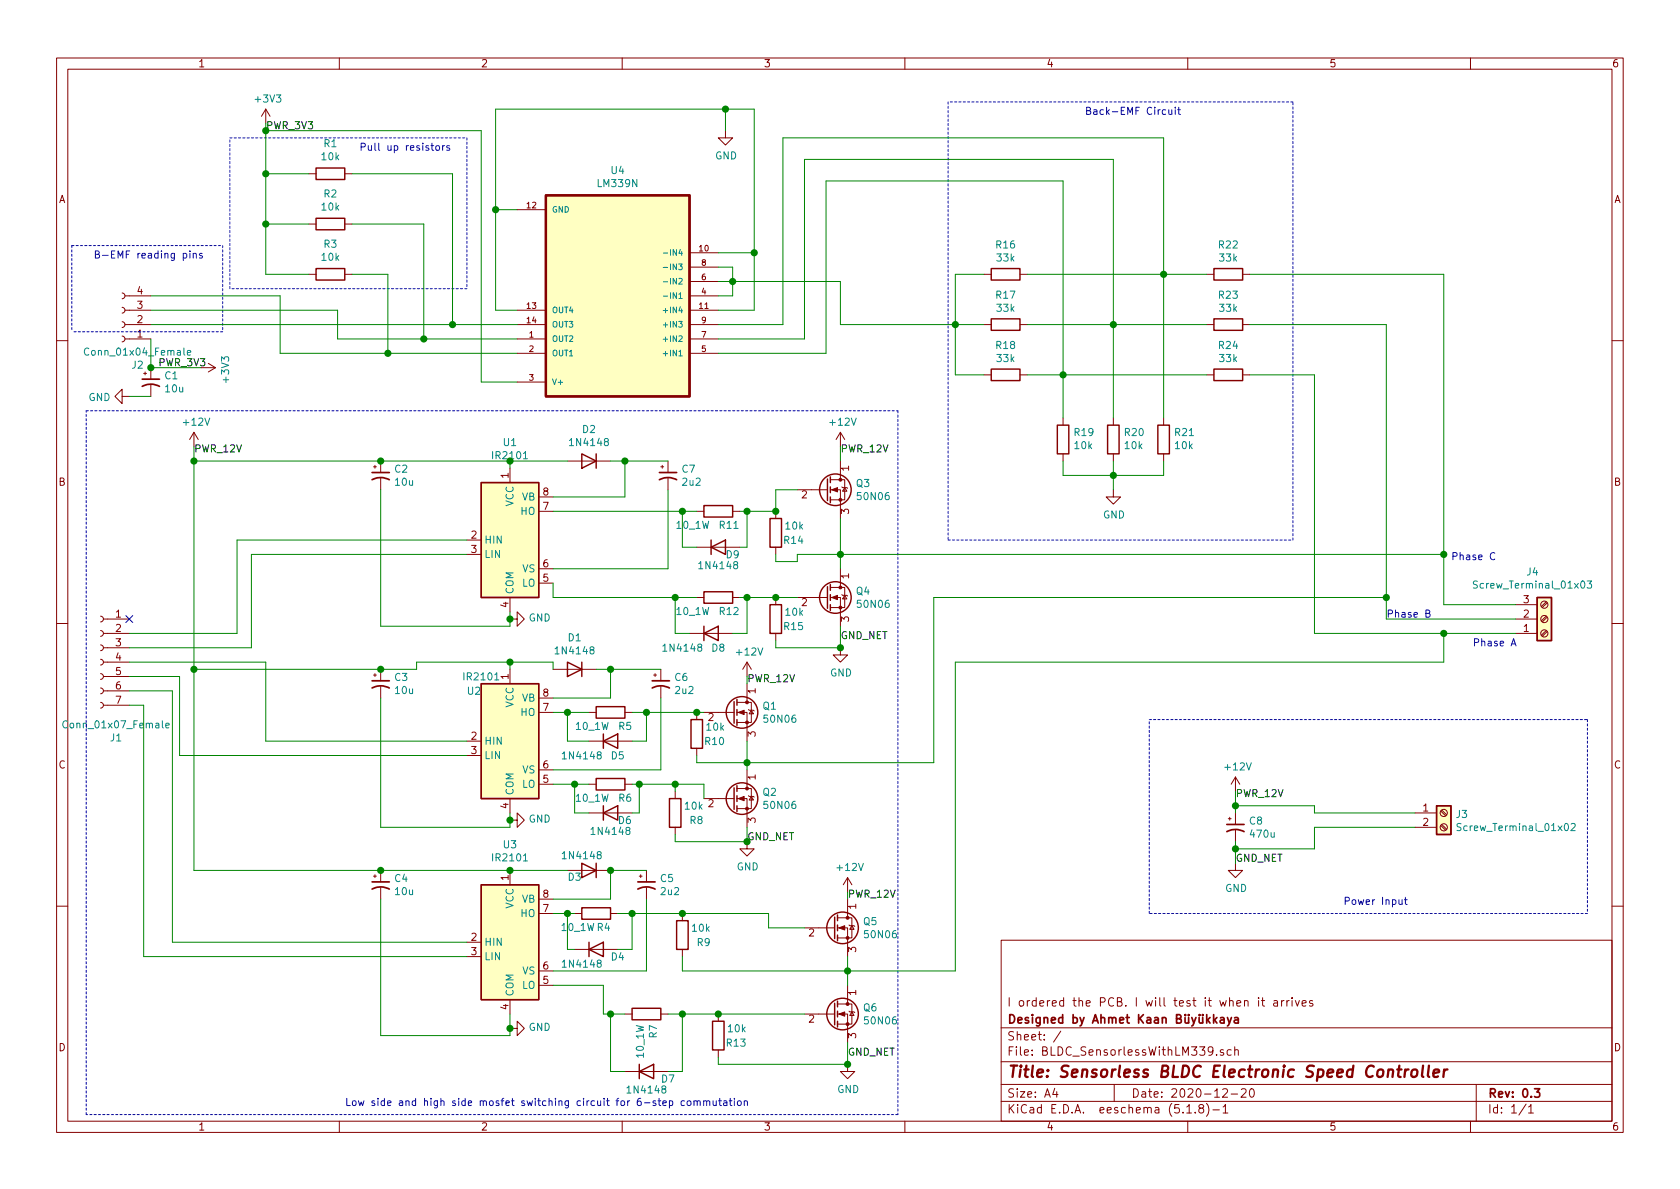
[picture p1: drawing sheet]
EESchema Schematic File Version 4
EELAYER 30 0
EELAYER END
$Descr A4 11693 8268
encoding utf-8
Sheet 1 1
Title "Sensorless BLDC Electronic Speed Controller "
Date "2020-12-20"
Rev "0.3"
Comp "Designed by Ahmet Kaan Büyükkaya"
Comment1 "I ordered the PCB. I will test it when it arrives"
Comment2 ""
Comment3 ""
Comment4 ""
$EndDescr
$Comp
L LM339N:LM339N U4
U 1 1
P 4300 2050
F 0 "U4" H 4300 1180 50  0000 C CNN
F 1 "LM339N" H 4300 1271 50  0000 C CNN
F 2 "DIP794W45P254L1969H508Q14" H 4300 2050 50  0001 L BNN
F 3 "" H 4300 2050 50  0001 L BNN
	1    4300 2050
	-1   0    0    1   
$EndComp
$Comp
L Connector:Screw_Terminal_01x03 J4
U 1 1
P 10750 4300
F 0 "J4" H 10668 3975 50  0000 C CNN
F 1 "Screw_Terminal_01x03" H 10668 4066 50  0000 C CNN
F 2 "TerminalBlock:TerminalBlock_bornier-3_P5.08mm" H 10750 4300 50  0001 C CNN
F 3 "~" H 10750 4300 50  0001 C CNN
	1    10750 4300
	1    0    0    1   
$EndComp
$Comp
L Device:R R22
U 1 1
P 8550 1900
F 0 "R22" V 8343 1900 50  0000 C CNN
F 1 "33k" V 8434 1900 50  0000 C CNN
F 2 "Resistor_SMD:R_0805_2012Metric_Pad1.20x1.40mm_HandSolder" V 8480 1900 50  0001 C CNN
F 3 "~" H 8550 1900 50  0001 C CNN
	1    8550 1900
	0    1    1    0   
$EndComp
$Comp
L Device:R R23
U 1 1
P 8550 2250
F 0 "R23" V 8343 2250 50  0000 C CNN
F 1 "33k" V 8434 2250 50  0000 C CNN
F 2 "Resistor_SMD:R_0805_2012Metric_Pad1.20x1.40mm_HandSolder" V 8480 2250 50  0001 C CNN
F 3 "~" H 8550 2250 50  0001 C CNN
	1    8550 2250
	0    1    1    0   
$EndComp
$Comp
L Device:R R24
U 1 1
P 8550 2600
F 0 "R24" V 8343 2600 50  0000 C CNN
F 1 "33k" V 8434 2600 50  0000 C CNN
F 2 "Resistor_SMD:R_0805_2012Metric_Pad1.20x1.40mm_HandSolder" V 8480 2600 50  0001 C CNN
F 3 "~" H 8550 2600 50  0001 C CNN
	1    8550 2600
	0    1    1    0   
$EndComp
$Comp
L Device:R R21
U 1 1
P 8100 3050
F 0 "R21" H 8030 3004 50  0000 R CNN
F 1 "10k" H 8030 3095 50  0000 R CNN
F 2 "Resistor_SMD:R_0805_2012Metric_Pad1.20x1.40mm_HandSolder" V 8030 3050 50  0001 C CNN
F 3 "~" H 8100 3050 50  0001 C CNN
	1    8100 3050
	-1   0    0    1   
$EndComp
$Comp
L Device:R R20
U 1 1
P 7750 3050
F 0 "R20" H 7680 3004 50  0000 R CNN
F 1 "10k" H 7680 3095 50  0000 R CNN
F 2 "Resistor_SMD:R_0805_2012Metric_Pad1.20x1.40mm_HandSolder" V 7680 3050 50  0001 C CNN
F 3 "~" H 7750 3050 50  0001 C CNN
	1    7750 3050
	-1   0    0    1   
$EndComp
$Comp
L Device:R R19
U 1 1
P 7400 3050
F 0 "R19" H 7330 3004 50  0000 R CNN
F 1 "10k" H 7330 3095 50  0000 R CNN
F 2 "Resistor_SMD:R_0805_2012Metric_Pad1.20x1.40mm_HandSolder" V 7330 3050 50  0001 C CNN
F 3 "~" H 7400 3050 50  0001 C CNN
	1    7400 3050
	-1   0    0    1   
$EndComp
$Comp
L Device:R R18
U 1 1
P 7000 2600
F 0 "R18" V 6793 2600 50  0000 C CNN
F 1 "33k" V 6884 2600 50  0000 C CNN
F 2 "Resistor_SMD:R_0805_2012Metric_Pad1.20x1.40mm_HandSolder" V 6930 2600 50  0001 C CNN
F 3 "~" H 7000 2600 50  0001 C CNN
	1    7000 2600
	0    1    1    0   
$EndComp
$Comp
L Device:R R17
U 1 1
P 7000 2250
F 0 "R17" V 6793 2250 50  0000 C CNN
F 1 "33k" V 6884 2250 50  0000 C CNN
F 2 "Resistor_SMD:R_0805_2012Metric_Pad1.20x1.40mm_HandSolder" V 6930 2250 50  0001 C CNN
F 3 "~" H 7000 2250 50  0001 C CNN
	1    7000 2250
	0    1    1    0   
$EndComp
$Comp
L Device:R R16
U 1 1
P 7000 1900
F 0 "R16" V 6793 1900 50  0000 C CNN
F 1 "33k" V 6884 1900 50  0000 C CNN
F 2 "Resistor_SMD:R_0805_2012Metric_Pad1.20x1.40mm_HandSolder" V 6930 1900 50  0001 C CNN
F 3 "~" H 7000 1900 50  0001 C CNN
	1    7000 1900
	0    1    1    0   
$EndComp
$Comp
L power:GND #PWR015
U 1 1
P 7750 3400
F 0 "#PWR015" H 7750 3150 50  0001 C CNN
F 1 "GND" H 7755 3227 50  0000 C CNN
F 2 "" H 7750 3400 50  0001 C CNN
F 3 "" H 7750 3400 50  0001 C CNN
	1    7750 3400
	1    0    0    -1  
$EndComp
Wire Wire Line
	7400 3200 7400 3300
Wire Wire Line
	7400 3300 7750 3300
Wire Wire Line
	7750 3300 7750 3400
Wire Wire Line
	8100 3200 8100 3300
Wire Wire Line
	8100 3300 7750 3300
Connection ~ 7750 3300
Wire Wire Line
	7750 3200 7750 3300
Wire Wire Line
	7400 2900 7400 2600
Wire Wire Line
	7400 2600 7150 2600
Wire Wire Line
	8400 2600 7400 2600
Connection ~ 7400 2600
Wire Wire Line
	7750 2900 7750 2250
Wire Wire Line
	7750 2250 7150 2250
Wire Wire Line
	8400 2250 7750 2250
Connection ~ 7750 2250
Wire Wire Line
	8100 2900 8100 1900
Wire Wire Line
	8100 1900 7150 1900
Wire Wire Line
	8400 1900 8100 1900
Connection ~ 8100 1900
Wire Wire Line
	6850 1900 6650 1900
Wire Wire Line
	6650 1900 6650 2250
Wire Wire Line
	6650 2600 6850 2600
Wire Wire Line
	6850 2250 6650 2250
Connection ~ 6650 2250
Wire Wire Line
	6650 2250 6650 2600
$Comp
L power:GND #PWR08
U 1 1
P 5050 900
F 0 "#PWR08" H 5050 650 50  0001 C CNN
F 1 "GND" H 5055 727 50  0000 C CNN
F 2 "" H 5050 900 50  0001 C CNN
F 3 "" H 5050 900 50  0001 C CNN
	1    5050 900 
	1    0    0    -1  
$EndComp
Wire Wire Line
	5250 1750 5250 750 
Wire Wire Line
	5250 750  5050 750 
Wire Wire Line
	5050 750  5050 900 
Wire Wire Line
	5000 1750 5250 1750
Wire Wire Line
	5000 2150 5250 2150
Wire Wire Line
	5250 2150 5250 1750
Connection ~ 5250 1750
Wire Wire Line
	3600 2150 3450 2150
Wire Wire Line
	3450 2150 3450 1450
Wire Wire Line
	3450 1450 3600 1450
Wire Wire Line
	3450 1450 3450 750 
Wire Wire Line
	3450 750  5050 750 
Connection ~ 3450 1450
Connection ~ 5050 750 
Wire Wire Line
	5850 2250 5850 1950
Wire Wire Line
	5850 1950 5100 1950
Wire Wire Line
	5850 2250 6650 2250
Wire Wire Line
	5000 1850 5100 1850
Wire Wire Line
	5100 1850 5100 1950
Connection ~ 5100 1950
Wire Wire Line
	5100 1950 5000 1950
Wire Wire Line
	5000 2050 5100 2050
Wire Wire Line
	5100 2050 5100 1950
Wire Wire Line
	5000 2250 5450 2250
Wire Wire Line
	5450 2250 5450 950 
Wire Wire Line
	5450 950  8100 950 
Wire Wire Line
	8100 950  8100 1900
Wire Wire Line
	5000 2350 5600 2350
Wire Wire Line
	5600 2350 5600 1100
Wire Wire Line
	5600 1100 7750 1100
Wire Wire Line
	7750 1100 7750 2250
Wire Wire Line
	5000 2450 5750 2450
Wire Wire Line
	5750 2450 5750 1250
Wire Wire Line
	5750 1250 7400 1250
Wire Wire Line
	7400 1250 7400 2600
Wire Wire Line
	8700 1900 10050 1900
Wire Wire Line
	10050 4200 10550 4200
Wire Wire Line
	10550 4300 9650 4300
Wire Wire Line
	9650 2250 8700 2250
Wire Wire Line
	8700 2600 9150 2600
Wire Wire Line
	9150 4400 10050 4400
$Comp
L power:+3V3 #PWR04
U 1 1
P 1850 850
F 0 "#PWR04" H 1850 700 50  0001 C CNN
F 1 "+3V3" H 1865 1023 50  0000 C CNN
F 2 "" H 1850 850 50  0001 C CNN
F 3 "" H 1850 850 50  0001 C CNN
	1    1850 850 
	1    0    0    -1  
$EndComp
$Comp
L Device:R R1
U 1 1
P 2300 1200
F 0 "R1" V 2507 1200 50  0000 C CNN
F 1 "10k" V 2416 1200 50  0000 C CNN
F 2 "Resistor_SMD:R_0805_2012Metric_Pad1.20x1.40mm_HandSolder" V 2230 1200 50  0001 C CNN
F 3 "~" H 2300 1200 50  0001 C CNN
	1    2300 1200
	0    -1   -1   0   
$EndComp
$Comp
L Device:R R2
U 1 1
P 2300 1550
F 0 "R2" V 2507 1550 50  0000 C CNN
F 1 "10k" V 2416 1550 50  0000 C CNN
F 2 "Resistor_SMD:R_0805_2012Metric_Pad1.20x1.40mm_HandSolder" V 2230 1550 50  0001 C CNN
F 3 "~" H 2300 1550 50  0001 C CNN
	1    2300 1550
	0    -1   -1   0   
$EndComp
$Comp
L Device:R R3
U 1 1
P 2300 1900
F 0 "R3" V 2507 1900 50  0000 C CNN
F 1 "10k" V 2416 1900 50  0000 C CNN
F 2 "Resistor_SMD:R_0805_2012Metric_Pad1.20x1.40mm_HandSolder" V 2230 1900 50  0001 C CNN
F 3 "~" H 2300 1900 50  0001 C CNN
	1    2300 1900
	0    -1   -1   0   
$EndComp
Wire Wire Line
	3600 2250 3150 2250
Wire Wire Line
	3150 2250 3150 1200
Wire Wire Line
	3150 1200 2450 1200
Wire Wire Line
	3600 2350 2950 2350
Wire Wire Line
	2950 2350 2950 1550
Wire Wire Line
	2950 1550 2450 1550
Wire Wire Line
	3600 2450 2700 2450
Wire Wire Line
	2700 2450 2700 1900
Wire Wire Line
	2700 1900 2450 1900
Wire Wire Line
	2150 1200 1850 1200
Wire Wire Line
	1850 1200 1850 900 
Wire Wire Line
	2150 1550 1850 1550
Wire Wire Line
	1850 1550 1850 1200
Connection ~ 1850 1200
Wire Wire Line
	2150 1900 1850 1900
Wire Wire Line
	1850 1900 1850 1550
Connection ~ 1850 1550
Wire Wire Line
	3600 2650 3350 2650
Wire Wire Line
	3350 2650 3350 900 
Wire Wire Line
	3350 900  1850 900 
Connection ~ 1850 900 
Wire Wire Line
	1850 900  1850 850 
$Comp
L Driver_FET:IR2101 U3
U 1 1
P 3550 6550
F 0 "U3" H 3550 7231 50  0000 C CNN
F 1 "IR2101" H 3550 7140 50  0000 C CNN
F 2 "Package_DIP:DIP-8_W7.62mm_LongPads" H 3550 6550 50  0001 C CIN
F 3 "https://www.infineon.com/dgdl/ir2101.pdf?fileId=5546d462533600a4015355c7a755166c" H 3550 6550 50  0001 C CNN
	1    3550 6550
	1    0    0    -1  
$EndComp
$Comp
L power:+12V #PWR02
U 1 1
P 1350 3100
F 0 "#PWR02" H 1350 2950 50  0001 C CNN
F 1 "+12V" H 1365 3273 50  0000 C CNN
F 2 "" H 1350 3100 50  0001 C CNN
F 3 "" H 1350 3100 50  0001 C CNN
	1    1350 3100
	1    0    0    -1  
$EndComp
$Comp
L Device:CP1_Small C2
U 1 1
P 2650 3300
F 0 "C2" H 2741 3346 50  0000 L CNN
F 1 "10u" H 2741 3255 50  0000 L CNN
F 2 "Capacitor_THT:CP_Radial_D5.0mm_P2.50mm" H 2650 3300 50  0001 C CNN
F 3 "~" H 2650 3300 50  0001 C CNN
F 4 "https://ozdisan.com/pasif-komponentler/kondansatorler/aluminyum-kondansatorler/PKLH-050V100MC110-TA5-0" H 2650 3300 50  0001 C CNN "W2B"
	1    2650 3300
	1    0    0    -1  
$EndComp
Wire Wire Line
	1350 3200 2650 3200
Wire Wire Line
	1350 3100 1350 3200
Wire Wire Line
	3550 3250 3550 3200
Wire Wire Line
	3550 3200 2650 3200
Connection ~ 2650 3200
Wire Wire Line
	2650 3400 2650 4350
Wire Wire Line
	2650 4350 3550 4350
Wire Wire Line
	3550 4350 3550 4300
Wire Wire Line
	1350 3200 1350 4650
Wire Wire Line
	1350 4650 2650 4650
Connection ~ 1350 3200
$Comp
L Device:CP1_Small C3
U 1 1
P 2650 4750
F 0 "C3" H 2741 4796 50  0000 L CNN
F 1 "10u" H 2741 4705 50  0000 L CNN
F 2 "Capacitor_THT:CP_Radial_D5.0mm_P2.50mm" H 2650 4750 50  0001 C CNN
F 3 "~" H 2650 4750 50  0001 C CNN
F 4 "https://ozdisan.com/pasif-komponentler/kondansatorler/aluminyum-kondansatorler/PKLH-050V100MC110-TA5-0" H 2650 4750 50  0001 C CNN "W2B"
	1    2650 4750
	1    0    0    -1  
$EndComp
Wire Wire Line
	2650 4850 2650 5750
Wire Wire Line
	2650 5750 3550 5750
Wire Wire Line
	3550 5750 3550 5700
Wire Wire Line
	1350 4650 1350 6050
Wire Wire Line
	1350 6050 2650 6050
Connection ~ 1350 4650
$Comp
L Device:CP1_Small C4
U 1 1
P 2650 6150
F 0 "C4" H 2741 6196 50  0000 L CNN
F 1 "10u" H 2741 6105 50  0000 L CNN
F 2 "Capacitor_THT:CP_Radial_D5.0mm_P2.50mm" H 2650 6150 50  0001 C CNN
F 3 "~" H 2650 6150 50  0001 C CNN
F 4 "https://ozdisan.com/pasif-komponentler/kondansatorler/aluminyum-kondansatorler/PKLH-050V100MC110-TA5-0" H 2650 6150 50  0001 C CNN "W2B"
	1    2650 6150
	1    0    0    -1  
$EndComp
Connection ~ 2650 6050
Wire Wire Line
	2650 6050 3550 6050
Wire Wire Line
	2650 6250 2650 7200
Wire Wire Line
	2650 7200 3550 7200
Wire Wire Line
	3550 7200 3550 7150
$Comp
L Diode:1N4148 D3
U 1 1
P 4100 6050
F 0 "D3" H 4200 6100 50  0000 C CNN
F 1 "1N4148" H 4150 5950 50  0000 C CNN
F 2 "Diode_THT:D_DO-35_SOD27_P7.62mm_Horizontal" H 4100 5875 50  0001 C CNN
F 3 "https://assets.nexperia.com/documents/data-sheet/1N4148_1N4448.pdf" H 4100 6050 50  0001 C CNN
	1    4100 6050
	-1   0    0    1   
$EndComp
$Comp
L Diode:1N4148 D2
U 1 1
P 4100 3200
F 0 "D2" H 4100 2983 50  0000 C CNN
F 1 "1N4148" H 4100 3074 50  0000 C CNN
F 2 "Diode_THT:D_DO-35_SOD27_P7.62mm_Horizontal" H 4100 3025 50  0001 C CNN
F 3 "https://assets.nexperia.com/documents/data-sheet/1N4148_1N4448.pdf" H 4100 3200 50  0001 C CNN
	1    4100 3200
	-1   0    0    1   
$EndComp
Wire Wire Line
	3550 3200 3950 3200
Connection ~ 3550 3200
$Comp
L Device:CP1_Small C7
U 1 1
P 4650 3300
F 0 "C7" H 4741 3346 50  0000 L CNN
F 1 "2u2" H 4741 3255 50  0000 L CNN
F 2 "Capacitor_THT:CP_Radial_D5.0mm_P2.50mm" H 4650 3300 50  0001 C CNN
F 3 "~" H 4650 3300 50  0001 C CNN
F 4 "https://ozdisan.com/pasif-komponentler/kondansatorler/aluminyum-kondansatorler/PKR1-050V2R2MC110-TA5-0" H 4650 3300 50  0001 C CNN "W2B"
	1    4650 3300
	1    0    0    -1  
$EndComp
Wire Wire Line
	4250 3200 4350 3200
Wire Wire Line
	3850 3450 4350 3450
Wire Wire Line
	4350 3450 4350 3200
Connection ~ 4350 3200
Wire Wire Line
	4350 3200 4650 3200
Wire Wire Line
	4650 3400 4650 3950
Wire Wire Line
	4650 3950 3850 3950
$Comp
L Device:R R11
U 1 1
P 5000 3550
F 0 "R11" V 4900 3550 50  0000 R CNN
F 1 "10_1W" V 4900 3850 50  0000 R CNN
F 2 "Resistor_SMD:R_2512_6332Metric_Pad1.40x3.35mm_HandSolder" V 4930 3550 50  0001 C CNN
F 3 "~" H 5000 3550 50  0001 C CNN
	1    5000 3550
	0    -1   -1   0   
$EndComp
$Comp
L Device:R R14
U 1 1
P 5400 3700
F 0 "R14" H 5600 3650 50  0000 R CNN
F 1 "10k" H 5600 3750 50  0000 R CNN
F 2 "Resistor_SMD:R_0805_2012Metric_Pad1.20x1.40mm_HandSolder" V 5330 3700 50  0001 C CNN
F 3 "~" H 5400 3700 50  0001 C CNN
	1    5400 3700
	1    0    0    -1  
$EndComp
Wire Wire Line
	3850 3550 4750 3550
Wire Wire Line
	5150 3550 5200 3550
Connection ~ 5400 3550
Wire Wire Line
	5400 3400 5400 3550
$Comp
L Device:Q_NMOS_DGS Q3
U 1 1
P 5750 3400
F 0 "Q3" H 5955 3446 50  0000 L CNN
F 1 "50N06" H 5955 3355 50  0000 L CNN
F 2 "Package_TO_SOT_THT:TO-220-3_Vertical" H 5950 3500 50  0001 C CNN
F 3 "~" H 5750 3400 50  0001 C CNN
	1    5750 3400
	1    0    0    -1  
$EndComp
$Comp
L Device:R R12
U 1 1
P 5000 4150
F 0 "R12" V 4900 4150 50  0000 R CNN
F 1 "10_1W" V 4900 4450 50  0000 R CNN
F 2 "Resistor_SMD:R_2512_6332Metric_Pad1.40x3.35mm_HandSolder" V 4930 4150 50  0001 C CNN
F 3 "~" H 5000 4150 50  0001 C CNN
	1    5000 4150
	0    -1   -1   0   
$EndComp
$Comp
L Device:R R15
U 1 1
P 5400 4300
F 0 "R15" H 5600 4250 50  0000 R CNN
F 1 "10k" H 5600 4350 50  0000 R CNN
F 2 "Resistor_SMD:R_0805_2012Metric_Pad1.20x1.40mm_HandSolder" V 5330 4300 50  0001 C CNN
F 3 "~" H 5400 4300 50  0001 C CNN
	1    5400 4300
	1    0    0    -1  
$EndComp
Wire Wire Line
	5150 4150 5200 4150
$Comp
L Device:Q_NMOS_DGS Q4
U 1 1
P 5750 4150
F 0 "Q4" H 5955 4196 50  0000 L CNN
F 1 "50N06" H 5955 4105 50  0000 L CNN
F 2 "Package_TO_SOT_THT:TO-220-3_Vertical" H 5950 4250 50  0001 C CNN
F 3 "~" H 5750 4150 50  0001 C CNN
	1    5750 4150
	1    0    0    -1  
$EndComp
Wire Wire Line
	5550 4150 5400 4150
Connection ~ 5400 4150
Wire Wire Line
	5400 3400 5550 3400
Wire Wire Line
	5400 4450 5400 4500
Wire Wire Line
	5400 4500 5850 4500
Wire Wire Line
	5850 4500 5850 4350
$Comp
L power:GND #PWR012
U 1 1
P 5850 4500
F 0 "#PWR012" H 5850 4250 50  0001 C CNN
F 1 "GND" H 5855 4327 50  0000 C CNN
F 2 "" H 5850 4500 50  0001 C CNN
F 3 "" H 5850 4500 50  0001 C CNN
	1    5850 4500
	1    0    0    -1  
$EndComp
Connection ~ 5850 4500
$Comp
L Driver_FET:IR2101 U1
U 1 1
P 3550 3750
F 0 "U1" H 3550 4431 50  0000 C CNN
F 1 "IR2101" H 3550 4340 50  0000 C CNN
F 2 "Package_DIP:DIP-8_W7.62mm_LongPads" H 3550 3750 50  0001 C CIN
F 3 "https://www.infineon.com/dgdl/ir2101.pdf?fileId=5546d462533600a4015355c7a755166c" H 3550 3750 50  0001 C CNN
	1    3550 3750
	1    0    0    -1  
$EndComp
Wire Wire Line
	3850 4050 3850 4150
Wire Wire Line
	3850 4150 4700 4150
$Comp
L Diode:1N4148 D1
U 1 1
P 4000 4650
F 0 "D1" H 4000 4433 50  0000 C CNN
F 1 "1N4148" H 4000 4524 50  0000 C CNN
F 2 "Diode_THT:D_DO-35_SOD27_P7.62mm_Horizontal" H 4000 4475 50  0001 C CNN
F 3 "https://assets.nexperia.com/documents/data-sheet/1N4148_1N4448.pdf" H 4000 4650 50  0001 C CNN
	1    4000 4650
	-1   0    0    1   
$EndComp
Wire Wire Line
	4150 4650 4250 4650
Wire Wire Line
	4250 4650 4250 4850
Wire Wire Line
	4250 4850 3850 4850
$Comp
L Device:CP1_Small C6
U 1 1
P 4600 4750
F 0 "C6" H 4691 4796 50  0000 L CNN
F 1 "2u2" H 4691 4705 50  0000 L CNN
F 2 "Capacitor_THT:CP_Radial_D5.0mm_P2.50mm" H 4600 4750 50  0001 C CNN
F 3 "~" H 4600 4750 50  0001 C CNN
F 4 "https://ozdisan.com/pasif-komponentler/kondansatorler/aluminyum-kondansatorler/PKR1-050V2R2MC110-TA5-0" H 4600 4750 50  0001 C CNN "W2B"
	1    4600 4750
	1    0    0    -1  
$EndComp
Wire Wire Line
	4250 4650 4600 4650
Connection ~ 4250 4650
Wire Wire Line
	4600 4850 4600 5350
Wire Wire Line
	4600 5350 3850 5350
$Comp
L Device:R R5
U 1 1
P 4250 4950
F 0 "R5" V 4150 4900 50  0000 R CNN
F 1 "10_1W" V 4150 5200 50  0000 R CNN
F 2 "Resistor_SMD:R_2512_6332Metric_Pad1.40x3.35mm_HandSolder" V 4180 4950 50  0001 C CNN
F 3 "~" H 4250 4950 50  0001 C CNN
	1    4250 4950
	0    -1   -1   0   
$EndComp
Wire Wire Line
	3850 4950 3950 4950
$Comp
L Device:R R10
U 1 1
P 4850 5100
F 0 "R10" H 5050 5050 50  0000 R CNN
F 1 "10k" H 5050 5150 50  0000 R CNN
F 2 "Resistor_SMD:R_0805_2012Metric_Pad1.20x1.40mm_HandSolder" V 4780 5100 50  0001 C CNN
F 3 "~" H 4850 5100 50  0001 C CNN
	1    4850 5100
	1    0    0    -1  
$EndComp
Wire Wire Line
	4400 4950 4500 4950
$Comp
L Device:Q_NMOS_DGS Q1
U 1 1
P 5100 4950
F 0 "Q1" H 5305 4996 50  0000 L CNN
F 1 "50N06" H 5305 4905 50  0000 L CNN
F 2 "Package_TO_SOT_THT:TO-220-3_Vertical" H 5300 5050 50  0001 C CNN
F 3 "~" H 5100 4950 50  0001 C CNN
	1    5100 4950
	1    0    0    -1  
$EndComp
Wire Wire Line
	4850 4950 4900 4950
Connection ~ 4850 4950
Wire Wire Line
	4850 5250 4850 5300
Wire Wire Line
	4850 5300 5200 5300
Wire Wire Line
	5200 5300 5200 5150
$Comp
L Device:R R6
U 1 1
P 4250 5450
F 0 "R6" V 4150 5400 50  0000 R CNN
F 1 "10_1W" V 4150 5700 50  0000 R CNN
F 2 "Resistor_SMD:R_2512_6332Metric_Pad1.40x3.35mm_HandSolder" V 4180 5450 50  0001 C CNN
F 3 "~" H 4250 5450 50  0001 C CNN
	1    4250 5450
	0    -1   -1   0   
$EndComp
Wire Wire Line
	3850 5450 4000 5450
$Comp
L Device:R R8
U 1 1
P 4700 5650
F 0 "R8" H 4900 5600 50  0000 R CNN
F 1 "10k" H 4900 5700 50  0000 R CNN
F 2 "Resistor_SMD:R_0805_2012Metric_Pad1.20x1.40mm_HandSolder" V 4630 5650 50  0001 C CNN
F 3 "~" H 4700 5650 50  0001 C CNN
	1    4700 5650
	1    0    0    -1  
$EndComp
Wire Wire Line
	4400 5450 4450 5450
Wire Wire Line
	4700 5450 4700 5500
$Comp
L Device:Q_NMOS_DGS Q2
U 1 1
P 5100 5550
F 0 "Q2" H 5305 5596 50  0000 L CNN
F 1 "50N06" H 5305 5505 50  0000 L CNN
F 2 "Package_TO_SOT_THT:TO-220-3_Vertical" H 5300 5650 50  0001 C CNN
F 3 "~" H 5100 5550 50  0001 C CNN
	1    5100 5550
	1    0    0    -1  
$EndComp
Wire Wire Line
	5200 5350 5200 5300
Connection ~ 5200 5300
Wire Wire Line
	4700 5450 4900 5450
Wire Wire Line
	4900 5450 4900 5550
Connection ~ 4700 5450
Wire Wire Line
	4700 5800 4700 5850
Wire Wire Line
	4700 5850 5200 5850
Wire Wire Line
	5200 5850 5200 5750
$Comp
L power:GND #PWR010
U 1 1
P 5200 5850
F 0 "#PWR010" H 5200 5600 50  0001 C CNN
F 1 "GND" H 5205 5677 50  0000 C CNN
F 2 "" H 5200 5850 50  0001 C CNN
F 3 "" H 5200 5850 50  0001 C CNN
	1    5200 5850
	1    0    0    -1  
$EndComp
Connection ~ 5200 5850
Wire Wire Line
	3550 6050 3950 6050
Connection ~ 3550 6050
Wire Wire Line
	4250 6050 4250 6250
Wire Wire Line
	4250 6250 3850 6250
$Comp
L Device:CP1_Small C5
U 1 1
P 4500 6150
F 0 "C5" H 4591 6196 50  0000 L CNN
F 1 "2u2" H 4591 6105 50  0000 L CNN
F 2 "Capacitor_THT:CP_Radial_D5.0mm_P2.50mm" H 4500 6150 50  0001 C CNN
F 3 "~" H 4500 6150 50  0001 C CNN
F 4 "https://ozdisan.com/pasif-komponentler/kondansatorler/aluminyum-kondansatorler/PKR1-050V2R2MC110-TA5-0" H 4500 6150 50  0001 C CNN "W2B"
	1    4500 6150
	1    0    0    -1  
$EndComp
Wire Wire Line
	4250 6050 4500 6050
Connection ~ 4250 6050
Wire Wire Line
	4500 6250 4500 6750
Wire Wire Line
	4500 6750 3850 6750
$Comp
L Device:R R4
U 1 1
P 4150 6350
F 0 "R4" V 4050 6350 50  0000 R CNN
F 1 "10_1W" V 4050 6600 50  0000 R CNN
F 2 "Resistor_SMD:R_2512_6332Metric_Pad1.40x3.35mm_HandSolder" V 4080 6350 50  0001 C CNN
F 3 "~" H 4150 6350 50  0001 C CNN
	1    4150 6350
	0    -1   -1   0   
$EndComp
Wire Wire Line
	3850 6350 3950 6350
$Comp
L Device:Q_NMOS_DGS Q5
U 1 1
P 5800 6450
F 0 "Q5" H 6005 6496 50  0000 L CNN
F 1 "50N06" H 6005 6405 50  0000 L CNN
F 2 "Package_TO_SOT_THT:TO-220-3_Vertical" H 6000 6550 50  0001 C CNN
F 3 "~" H 5800 6450 50  0001 C CNN
	1    5800 6450
	1    0    0    -1  
$EndComp
$Comp
L Device:R R9
U 1 1
P 4750 6500
F 0 "R9" H 4950 6450 50  0000 R CNN
F 1 "10k" H 4950 6550 50  0000 R CNN
F 2 "Resistor_SMD:R_0805_2012Metric_Pad1.20x1.40mm_HandSolder" V 4680 6500 50  0001 C CNN
F 3 "~" H 4750 6500 50  0001 C CNN
	1    4750 6500
	1    0    0    -1  
$EndComp
Wire Wire Line
	4300 6350 4400 6350
Wire Wire Line
	5600 6450 5350 6450
Wire Wire Line
	5350 6450 5350 6350
Wire Wire Line
	5350 6350 4750 6350
Connection ~ 4750 6350
Wire Wire Line
	4750 6650 4750 6750
Wire Wire Line
	4750 6750 5900 6750
Wire Wire Line
	5900 6750 5900 6650
$Comp
L Device:Q_NMOS_DGS Q6
U 1 1
P 5800 7050
F 0 "Q6" H 6005 7096 50  0000 L CNN
F 1 "50N06" H 6005 7005 50  0000 L CNN
F 2 "Package_TO_SOT_THT:TO-220-3_Vertical" H 6000 7150 50  0001 C CNN
F 3 "~" H 5800 7050 50  0001 C CNN
	1    5800 7050
	1    0    0    -1  
$EndComp
Wire Wire Line
	5900 6850 5900 6750
Connection ~ 5900 6750
$Comp
L Device:R R7
U 1 1
P 4500 7050
F 0 "R7" H 4430 7004 50  0000 R CNN
F 1 "10_1W" H 4430 7095 50  0000 R CNN
F 2 "Resistor_SMD:R_2512_6332Metric_Pad1.40x3.35mm_HandSolder" V 4430 7050 50  0001 C CNN
F 3 "~" H 4500 7050 50  0001 C CNN
	1    4500 7050
	0    -1   -1   0   
$EndComp
$Comp
L Device:R R13
U 1 1
P 5000 7200
F 0 "R13" H 5200 7150 50  0000 R CNN
F 1 "10k" H 5200 7250 50  0000 R CNN
F 2 "Resistor_SMD:R_0805_2012Metric_Pad1.20x1.40mm_HandSolder" V 4930 7200 50  0001 C CNN
F 3 "~" H 5000 7200 50  0001 C CNN
	1    5000 7200
	1    0    0    -1  
$EndComp
Wire Wire Line
	4650 7050 4750 7050
Wire Wire Line
	5600 7050 5000 7050
Connection ~ 5000 7050
Wire Wire Line
	5000 7350 5000 7400
Wire Wire Line
	5000 7400 5900 7400
Wire Wire Line
	5900 7400 5900 7250
Wire Wire Line
	4350 7050 4250 7050
Wire Wire Line
	4200 7050 4200 6850
Wire Wire Line
	4200 6850 3850 6850
$Comp
L power:GND #PWR014
U 1 1
P 5900 7400
F 0 "#PWR014" H 5900 7150 50  0001 C CNN
F 1 "GND" H 5905 7227 50  0000 C CNN
F 2 "" H 5900 7400 50  0001 C CNN
F 3 "" H 5900 7400 50  0001 C CNN
	1    5900 7400
	1    0    0    -1  
$EndComp
Connection ~ 5900 7400
$Comp
L power:+12V #PWR011
U 1 1
P 5850 3100
F 0 "#PWR011" H 5850 2950 50  0001 C CNN
F 1 "+12V" H 5865 3273 50  0000 C CNN
F 2 "" H 5850 3100 50  0001 C CNN
F 3 "" H 5850 3100 50  0001 C CNN
	1    5850 3100
	1    0    0    -1  
$EndComp
Wire Wire Line
	5850 3100 5850 3200
$Comp
L power:+12V #PWR09
U 1 1
P 5200 4700
F 0 "#PWR09" H 5200 4550 50  0001 C CNN
F 1 "+12V" H 5215 4873 50  0000 C CNN
F 2 "" H 5200 4700 50  0001 C CNN
F 3 "" H 5200 4700 50  0001 C CNN
	1    5200 4700
	1    0    0    -1  
$EndComp
Wire Wire Line
	5200 4750 5200 4700
$Comp
L power:+12V #PWR013
U 1 1
P 5900 6200
F 0 "#PWR013" H 5900 6050 50  0001 C CNN
F 1 "+12V" H 5915 6373 50  0000 C CNN
F 2 "" H 5900 6200 50  0001 C CNN
F 3 "" H 5900 6200 50  0001 C CNN
	1    5900 6200
	1    0    0    -1  
$EndComp
Wire Wire Line
	5900 6200 5900 6250
Wire Wire Line
	5850 3600 5850 3850
Wire Wire Line
	5400 3850 5400 3900
Wire Wire Line
	5400 3900 5550 3900
Wire Wire Line
	5550 3900 5550 3850
Wire Wire Line
	5550 3850 5850 3850
Connection ~ 5850 3850
Wire Wire Line
	5850 3850 5850 3950
Wire Wire Line
	10050 1900 10050 3850
Wire Wire Line
	9650 4300 9650 4150
Wire Wire Line
	5200 5300 6500 5300
Wire Wire Line
	6500 5300 6500 4150
Wire Wire Line
	6500 4150 9650 4150
Connection ~ 9650 4150
Wire Wire Line
	9650 4150 9650 2250
Wire Wire Line
	5900 6750 6650 6750
Wire Wire Line
	6650 6750 6650 4600
Wire Wire Line
	6650 4600 10050 4600
Wire Wire Line
	10050 4600 10050 4400
Connection ~ 10050 4400
Wire Wire Line
	10050 4400 10550 4400
Wire Wire Line
	3150 2250 1050 2250
Connection ~ 3150 2250
Wire Wire Line
	2950 2350 2350 2350
Wire Wire Line
	2350 2350 2350 2150
Wire Wire Line
	2350 2150 1050 2150
Connection ~ 2950 2350
Wire Wire Line
	2700 2450 1950 2450
Wire Wire Line
	1950 2450 1950 2050
Wire Wire Line
	1950 2050 1050 2050
Connection ~ 2700 2450
Wire Wire Line
	1650 4400 1650 3750
Wire Wire Line
	1650 3750 3250 3750
Wire Wire Line
	1750 4500 1750 3850
Wire Wire Line
	1750 3850 3250 3850
Wire Wire Line
	1850 4600 1850 5150
Wire Wire Line
	1850 5150 3250 5150
Wire Wire Line
	3250 5250 1250 5250
Wire Wire Line
	1250 5250 1250 4700
Wire Wire Line
	1200 4800 1200 6550
Wire Wire Line
	1200 6550 3250 6550
Wire Wire Line
	3250 6650 1000 6650
Wire Wire Line
	1000 6650 1000 4900
Wire Wire Line
	1000 4900 900  4900
Text Notes 2400 7700 0    50   ~ 0
Low side and high side mosfet switching circuit for 6-step commutation
Wire Notes Line
	600  2850 6250 2850
Wire Notes Line
	6250 2850 6250 7750
Wire Notes Line
	6250 7750 600  7750
Wire Notes Line
	6600 700  6600 3750
Wire Notes Line
	6600 3750 9000 3750
Wire Notes Line
	9000 3750 9000 700 
Wire Notes Line
	9000 700  6600 700 
Text Notes 7550 800  0    50   ~ 0
Back-EMF Circuit
Text Notes 10250 4500 0    50   ~ 0
Phase A
Wire Wire Line
	9150 2600 9150 4400
Wire Wire Line
	5850 3850 10050 3850
Connection ~ 10050 3850
Wire Wire Line
	10050 3850 10050 4200
Text Notes 9650 4300 0    50   ~ 0
Phase B
Text Notes 10100 3900 0    50   ~ 0
Phase C
Text Label 1350 3150 0    50   ~ 0
PWR_12V
Text Label 5850 3150 0    50   ~ 0
PWR_12V
Text Label 5200 4750 0    50   ~ 0
PWR_12V
Text Label 5900 6250 0    50   ~ 0
PWR_12V
Text Label 5900 7350 0    50   ~ 0
GND_NET
Text Label 5200 5850 0    50   ~ 0
GND_NET
Text Label 5850 4450 0    50   ~ 0
GND_NET
$Comp
L power:+12V #PWR016
U 1 1
P 8600 5500
F 0 "#PWR016" H 8600 5350 50  0001 C CNN
F 1 "+12V" H 8615 5673 50  0000 C CNN
F 2 "" H 8600 5500 50  0001 C CNN
F 3 "" H 8600 5500 50  0001 C CNN
	1    8600 5500
	1    0    0    -1  
$EndComp
$Comp
L Device:CP1_Small C8
U 1 1
P 8600 5750
F 0 "C8" H 8691 5796 50  0000 L CNN
F 1 "470u" H 8691 5705 50  0000 L CNN
F 2 "Capacitor_THT:CP_Radial_D10.0mm_P5.00mm" H 8600 5750 50  0001 C CNN
F 3 "~" H 8600 5750 50  0001 C CNN
	1    8600 5750
	1    0    0    -1  
$EndComp
$Comp
L power:GND #PWR017
U 1 1
P 8600 6000
F 0 "#PWR017" H 8600 5750 50  0001 C CNN
F 1 "GND" H 8605 5827 50  0000 C CNN
F 2 "" H 8600 6000 50  0001 C CNN
F 3 "" H 8600 6000 50  0001 C CNN
	1    8600 6000
	1    0    0    -1  
$EndComp
Wire Wire Line
	8600 6000 8600 5900
Wire Wire Line
	8600 5500 8600 5600
Text Label 8600 5550 0    50   ~ 0
PWR_12V
$Comp
L power:+3V3 #PWR03
U 1 1
P 1400 2550
F 0 "#PWR03" H 1400 2400 50  0001 C CNN
F 1 "+3V3" H 1415 2723 50  0000 C CNN
F 2 "" H 1400 2550 50  0001 C CNN
F 3 "" H 1400 2550 50  0001 C CNN
	1    1400 2550
	0    1    1    0   
$EndComp
Text Label 1850 900  0    50   ~ 0
PWR_3V3
Wire Wire Line
	1050 2350 1050 2550
Wire Wire Line
	1050 2550 1400 2550
Text Label 1100 2550 0    50   ~ 0
PWR_3V3
$Comp
L Connector:Screw_Terminal_01x02 J3
U 1 1
P 10050 5650
F 0 "J3" H 10130 5642 50  0000 L CNN
F 1 "Screw_Terminal_01x02" H 10130 5551 50  0000 L CNN
F 2 "TerminalBlock:TerminalBlock_bornier-2_P5.08mm" H 10050 5650 50  0001 C CNN
F 3 "~" H 10050 5650 50  0001 C CNN
	1    10050 5650
	1    0    0    -1  
$EndComp
Wire Wire Line
	8600 5600 9150 5600
Wire Wire Line
	9150 5600 9150 5650
Wire Wire Line
	9150 5650 9850 5650
Connection ~ 8600 5600
Wire Wire Line
	8600 5600 8600 5650
Wire Wire Line
	9850 5750 9150 5750
Wire Wire Line
	9150 5750 9150 5900
Wire Wire Line
	9150 5900 8600 5900
Connection ~ 8600 5900
Wire Wire Line
	8600 5900 8600 5850
Text Label 8600 6000 0    50   ~ 0
GND_NET
Wire Wire Line
	900  4400 1650 4400
Wire Wire Line
	900  4500 1750 4500
Wire Wire Line
	900  4600 1850 4600
Wire Wire Line
	1250 4700 900  4700
Wire Wire Line
	900  4800 1200 4800
$Comp
L power:GND #PWR05
U 1 1
P 3550 4300
F 0 "#PWR05" H 3550 4050 50  0001 C CNN
F 1 "GND" V 3555 4172 50  0000 R CNN
F 2 "" H 3550 4300 50  0001 C CNN
F 3 "" H 3550 4300 50  0001 C CNN
	1    3550 4300
	0    -1   -1   0   
$EndComp
Connection ~ 3550 4300
Wire Wire Line
	3550 4300 3550 4250
$Comp
L power:GND #PWR06
U 1 1
P 3550 5700
F 0 "#PWR06" H 3550 5450 50  0001 C CNN
F 1 "GND" V 3555 5572 50  0000 R CNN
F 2 "" H 3550 5700 50  0001 C CNN
F 3 "" H 3550 5700 50  0001 C CNN
	1    3550 5700
	0    -1   -1   0   
$EndComp
Connection ~ 3550 5700
Wire Wire Line
	3550 5700 3550 5650
$Comp
L power:GND #PWR07
U 1 1
P 3550 7150
F 0 "#PWR07" H 3550 6900 50  0001 C CNN
F 1 "GND" V 3555 7022 50  0000 R CNN
F 2 "" H 3550 7150 50  0001 C CNN
F 3 "" H 3550 7150 50  0001 C CNN
	1    3550 7150
	0    -1   -1   0   
$EndComp
Connection ~ 3550 7150
Wire Wire Line
	3550 7150 3550 7050
Wire Notes Line
	8000 5000 11050 5000
Wire Notes Line
	11050 5000 11050 6350
Wire Notes Line
	11050 6350 8000 6350
Wire Notes Line
	8000 6350 8000 5000
Text Notes 9350 6300 0    50   ~ 0
Power Input
Wire Notes Line
	1600 950  3250 950 
Wire Notes Line
	3250 950  3250 2000
Wire Notes Line
	3250 2000 1600 2000
Wire Notes Line
	1600 2000 1600 950 
Text Notes 2500 1050 0    50   ~ 0
Pull up resistors
Wire Notes Line
	500  1700 1550 1700
Text Notes 650  1800 0    50   ~ 0
B-EMF reading pins
Wire Notes Line
	1550 1700 1550 2300
Wire Notes Line
	500  1700 500  2300
Wire Notes Line
	1550 2300 500  2300
NoConn ~ 900  4300
$Comp
L Connector:Conn_01x04_Female J2
U 1 1
P 850 2250
F 0 "J2" H 742 2535 50  0000 C CNN
F 1 "Conn_01x04_Female" H 742 2444 50  0000 C CNN
F 2 "Connector_PinSocket_2.54mm:PinSocket_1x04_P2.54mm_Vertical" H 850 2250 50  0001 C CNN
F 3 "~" H 850 2250 50  0001 C CNN
	1    850  2250
	-1   0    0    1   
$EndComp
Wire Notes Line
	600  7750 600  2850
$Comp
L Connector:Conn_01x07_Female J1
U 1 1
P 700 4600
F 0 "J1" H 592 4075 50  0000 C CNN
F 1 "Conn_01x07_Female" H 592 4166 50  0000 C CNN
F 2 "Connector_PinSocket_2.54mm:PinSocket_1x07_P2.54mm_Vertical" H 700 4600 50  0001 C CNN
F 3 "~" H 700 4600 50  0001 C CNN
	1    700  4600
	-1   0    0    -1  
$EndComp
$Comp
L Diode:1N4148 D4
U 1 1
P 4150 6600
F 0 "D4" H 4300 6550 50  0000 C CNN
F 1 "1N4148" H 4050 6500 50  0000 C CNN
F 2 "Diode_THT:D_DO-35_SOD27_P7.62mm_Horizontal" H 4150 6425 50  0001 C CNN
F 3 "https://assets.nexperia.com/documents/data-sheet/1N4148_1N4448.pdf" H 4150 6600 50  0001 C CNN
	1    4150 6600
	1    0    0    -1  
$EndComp
Wire Wire Line
	4300 6600 4400 6600
Wire Wire Line
	4400 6600 4400 6350
Connection ~ 4400 6350
Wire Wire Line
	4400 6350 4750 6350
Wire Wire Line
	4000 6600 3950 6600
Wire Wire Line
	3950 6600 3950 6350
Connection ~ 3950 6350
Wire Wire Line
	3950 6350 4000 6350
$Comp
L Diode:1N4148 D7
U 1 1
P 4500 7450
F 0 "D7" H 4650 7400 50  0000 C CNN
F 1 "1N4148" H 4500 7324 50  0000 C CNN
F 2 "Diode_THT:D_DO-35_SOD27_P7.62mm_Horizontal" H 4500 7275 50  0001 C CNN
F 3 "https://assets.nexperia.com/documents/data-sheet/1N4148_1N4448.pdf" H 4500 7450 50  0001 C CNN
	1    4500 7450
	1    0    0    -1  
$EndComp
Wire Wire Line
	4650 7450 4750 7450
Wire Wire Line
	4750 7450 4750 7050
Connection ~ 4750 7050
Wire Wire Line
	4750 7050 5000 7050
Wire Wire Line
	4350 7450 4250 7450
Wire Wire Line
	4250 7450 4250 7050
Connection ~ 4250 7050
Wire Wire Line
	4250 7050 4200 7050
$Comp
L Diode:1N4148 D6
U 1 1
P 4250 5650
F 0 "D6" H 4350 5600 50  0000 C CNN
F 1 "1N4148" H 4250 5524 50  0000 C CNN
F 2 "Diode_THT:D_DO-35_SOD27_P7.62mm_Horizontal" H 4250 5475 50  0001 C CNN
F 3 "https://assets.nexperia.com/documents/data-sheet/1N4148_1N4448.pdf" H 4250 5650 50  0001 C CNN
	1    4250 5650
	1    0    0    -1  
$EndComp
Wire Wire Line
	4400 5650 4450 5650
Wire Wire Line
	4450 5650 4450 5450
Connection ~ 4450 5450
Wire Wire Line
	4450 5450 4700 5450
Wire Wire Line
	4100 5650 4000 5650
Wire Wire Line
	4000 5650 4000 5450
Connection ~ 4000 5450
Wire Wire Line
	4000 5450 4100 5450
$Comp
L Diode:1N4148 D5
U 1 1
P 4250 5150
F 0 "D5" H 4300 5050 50  0000 C CNN
F 1 "1N4148" H 4050 5050 50  0000 C CNN
F 2 "Diode_THT:D_DO-35_SOD27_P7.62mm_Horizontal" H 4250 4975 50  0001 C CNN
F 3 "https://assets.nexperia.com/documents/data-sheet/1N4148_1N4448.pdf" H 4250 5150 50  0001 C CNN
	1    4250 5150
	1    0    0    -1  
$EndComp
Wire Wire Line
	4400 5150 4500 5150
Wire Wire Line
	4500 5150 4500 4950
Connection ~ 4500 4950
Wire Wire Line
	4500 4950 4850 4950
Wire Wire Line
	4100 5150 3950 5150
Wire Wire Line
	3950 5150 3950 4950
Connection ~ 3950 4950
Wire Wire Line
	3950 4950 4100 4950
$Comp
L Diode:1N4148 D8
U 1 1
P 4950 4400
F 0 "D8" H 5000 4300 50  0000 C CNN
F 1 "1N4148" H 4750 4300 50  0000 C CNN
F 2 "Diode_THT:D_DO-35_SOD27_P7.62mm_Horizontal" H 4950 4225 50  0001 C CNN
F 3 "https://assets.nexperia.com/documents/data-sheet/1N4148_1N4448.pdf" H 4950 4400 50  0001 C CNN
	1    4950 4400
	1    0    0    -1  
$EndComp
Wire Wire Line
	5100 4400 5200 4400
Wire Wire Line
	5200 4400 5200 4150
Connection ~ 5200 4150
Wire Wire Line
	5200 4150 5400 4150
Wire Wire Line
	4800 4400 4700 4400
Wire Wire Line
	4700 4400 4700 4150
Connection ~ 4700 4150
Wire Wire Line
	4700 4150 4850 4150
$Comp
L Diode:1N4148 D9
U 1 1
P 5000 3800
F 0 "D9" H 5100 3750 50  0000 C CNN
F 1 "1N4148" H 5000 3674 50  0000 C CNN
F 2 "Diode_THT:D_DO-35_SOD27_P7.62mm_Horizontal" H 5000 3625 50  0001 C CNN
F 3 "https://assets.nexperia.com/documents/data-sheet/1N4148_1N4448.pdf" H 5000 3800 50  0001 C CNN
	1    5000 3800
	1    0    0    -1  
$EndComp
Wire Wire Line
	5150 3800 5200 3800
Wire Wire Line
	5200 3800 5200 3550
Connection ~ 5200 3550
Wire Wire Line
	5200 3550 5400 3550
Wire Wire Line
	4850 3800 4750 3800
Wire Wire Line
	4750 3800 4750 3550
Connection ~ 4750 3550
Wire Wire Line
	4750 3550 4850 3550
$Comp
L Driver_FET:IR2101 U2
U 1 1
P 3550 5150
F 0 "U2" H 3300 5500 50  0000 C CNN
F 1 "IR2101" H 3350 5600 50  0000 C CNN
F 2 "Package_DIP:DIP-8_W7.62mm_LongPads" H 3550 5150 50  0001 C CIN
F 3 "https://www.infineon.com/dgdl/ir2101.pdf?fileId=5546d462533600a4015355c7a755166c" H 3550 5150 50  0001 C CNN
	1    3550 5150
	1    0    0    -1  
$EndComp
Wire Wire Line
	3550 4650 3550 4600
Wire Wire Line
	3550 4600 3850 4600
Wire Wire Line
	3850 4600 3850 4650
Wire Wire Line
	3550 4600 2900 4600
Wire Wire Line
	2900 4600 2900 4650
Wire Wire Line
	2900 4650 2650 4650
Connection ~ 3550 4600
Connection ~ 2650 4650
$Comp
L Device:CP1_Small C1
U 1 1
P 1050 2650
F 0 "C1" H 1141 2696 50  0000 L CNN
F 1 "10u" H 1141 2605 50  0000 L CNN
F 2 "Capacitor_THT:CP_Radial_D5.0mm_P2.50mm" H 1050 2650 50  0001 C CNN
F 3 "~" H 1050 2650 50  0001 C CNN
F 4 "https://ozdisan.com/pasif-komponentler/kondansatorler/aluminyum-kondansatorler/PKLH-050V100MC110-TA5-0" H 1050 2650 50  0001 C CNN "W2B"
	1    1050 2650
	1    0    0    -1  
$EndComp
Connection ~ 1050 2550
$Comp
L power:GND #PWR01
U 1 1
P 900 2750
F 0 "#PWR01" H 900 2500 50  0001 C CNN
F 1 "GND" V 905 2622 50  0000 R CNN
F 2 "" H 900 2750 50  0001 C CNN
F 3 "" H 900 2750 50  0001 C CNN
	1    900  2750
	0    1    1    0   
$EndComp
Wire Wire Line
	1050 2750 900  2750
$EndSCHEMATC
